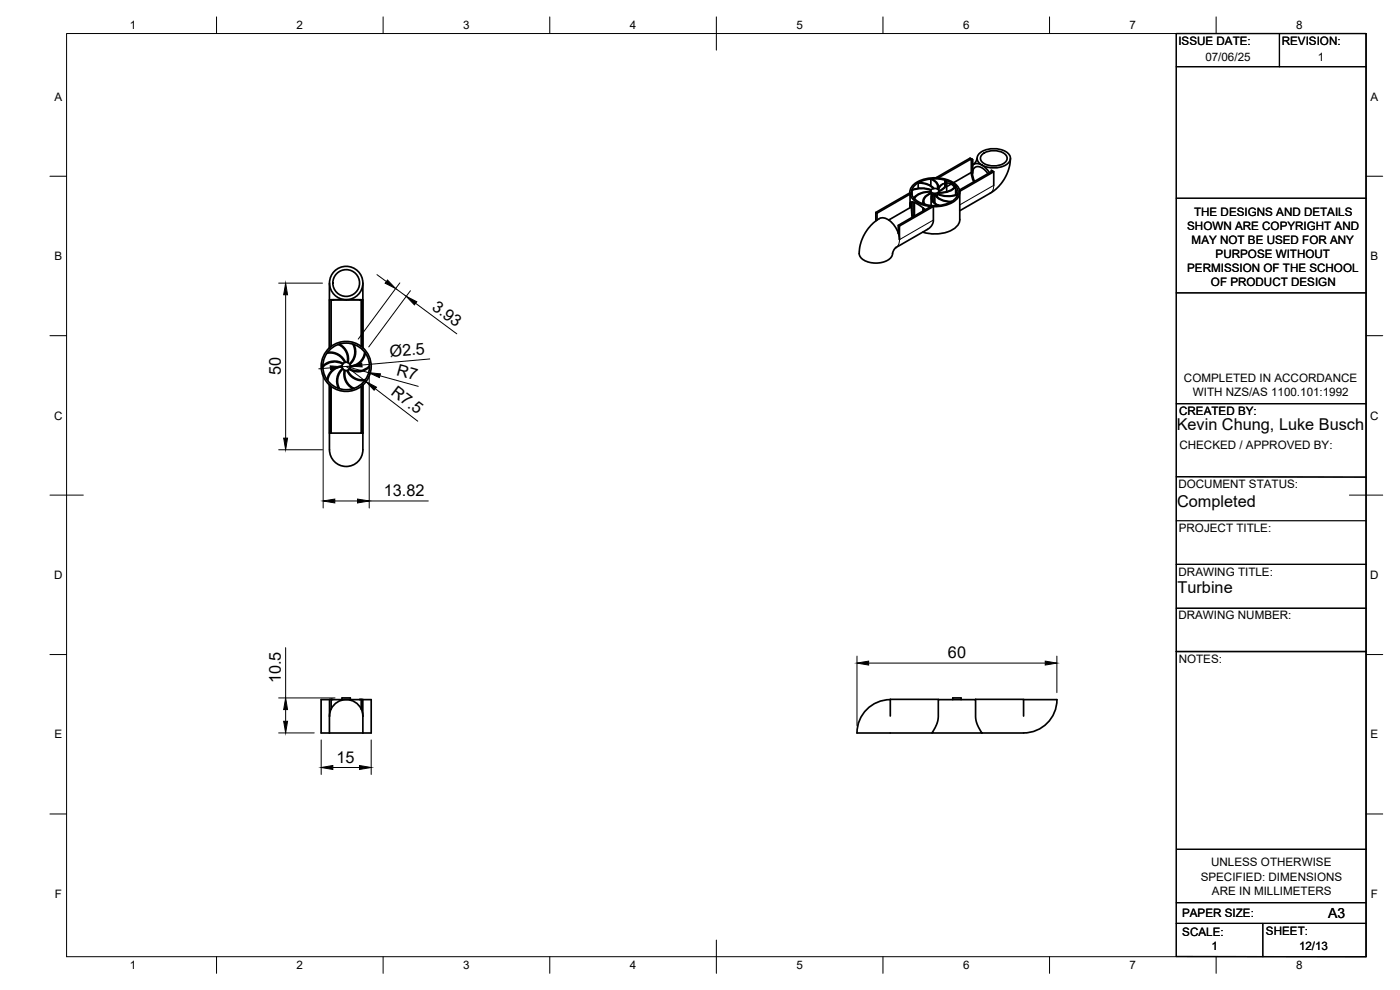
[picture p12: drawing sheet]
<svg xmlns="http://www.w3.org/2000/svg" width="420mm" height="297mm" viewBox="0 0 420 297" stroke-linecap="round" stroke-linejoin="round" font-family="sans-serif">
<!-- layer: Visible -->
<g fill="none" stroke="#000" stroke-width=".51">
<path d="M273 57.9l-10.2 5.8M273 57.7v.2M273.1 57.9v.3M273.1 58.3v4l.2-1.4 .6-.3 1.9 .9 1.9 1.4M273.1 58.2l-9.9 5.8v2M273.1 58.2v.1M273.1 58.3a6.1 6.1 0 0 0 5.2 3.5l1.1 .2M273.7 57.1v1.4M274.3 59.4v.1M274.3 59.4l.1 .1M274.4 59.5v.2M274.8 55.4a10.4 10.4 0 0 1 11.5 0 2.91 2.91 0 0 1 1.2 2.8 2.91 2.91 0 0 1-2 2.3 10.1 10.1 0 0 1-11.3-1.1 2.68 2.68 0 0 1 .6-4z"/>
<path d="M275.6 54.9v1.6M275.6 54.9l2.3 .3 1.3 .6 .9 .8M275.6 54.9a5.5 5.5 0 0 1 4.7 1.7M279.3 57.3l.2 .7M279.3 57.5a5.8 5.8 0 0 0-5 1.9M279.3 57.6a5.3 5.3 0 0 0-4.9 2M279.4 53.8v1.9M279.4 53.7a2.41 2.41 0 0 1 2.1 3.1M279.4 53.8l.6 .3a2.08 2.08 0 0 1 1.3 2.6M279.4 57.9a2.58 2.58 0 0 0-2.2 3.3M279.4 57a1.54 1.54 0 0 1 2.4 .3 1.45 1.45 0 0 1-2.5 0zM279.4 57a7.7 7.7 0 0 0-5.7 0v.1a7.7 7.7 0 0 1 5.7 0"/>
<path d="M279.4 59.4v2.3M279.5 58v1.1M279.5 58a2.4 2.4 0 0 0-2 3.3M280 58.3h-.1a1.81 1.81 0 0 0 .8 3l1 .3M280.6 58.4v2.5M281 53.3h.6M281 53.4a8.6 8.6 0 0 0-7.6 2.9l-.3 1.6M281 53.4h.6M281.3 58.3a7 7 0 0 0 6.1-.1 9 9 0 0 1-6.1 .1v.8M281.6 53.3l9.9-5.6v4l-5.3 3.1M281.6 53.3v.1M281.6 53.4a7.5 7.5 0 0 1 6.1 3l.3 .7"/>
<path d="M281.7 57.9v.4M281.8 57.8a5.3 5.3 0 0 0 4.9-2v.1a4.9 4.9 0 0 1-5 2M281.8 57.7v.2M282.9 55.2l-.9 1-.3 .8-.1-1M283.6 55l-1.3 .6-.7 .7M283.6 54.1v1.8M283.6 54.1h.1a1.91 1.91 0 0 1-1.2 3l-.7 .3M283.6 54.1a2.21 2.21 0 0 1-1.8 3.2v.5M284.1 54.9l1.3 .3 1 .9M284.1 55v2.5M285.5 55.2l-1.4 .8M286.8 56.8l.5 1.5"/>
<path d="M286.8 56v2.5M287.4 58.3l-.1 .4M288 57v.4M288 57.1v.3M288 57.7l.1 8.2a4.6 4.6 0 0 1-3.7 3.7 12.4 12.4 0 0 1-7.5 .1M288 57.4v.1M288 57.4a4.7 4.7 0 0 1-4.1 4.1l-3.8 .5M291.5 47.7l.4 .1v4.2M291.5 51.7l.2 1.4 .5 1.5M291.9 51.9l.6 2.5M291.9 49.6v-1.8l-.8-.4-10.1 6M291.9 49.6v2.4"/>
<path d="M291.9 49.6l1-.5 1.5 .3 1.5 1 1.1 1.4M291.9 52l.4-1.5 .5-.4 .8-.1 1.7 .8 1.2 1.3M293.2 47.5l-.4 1-.6 .8M294.1 45.9a7.1 7.1 0 0 1 8.8 .5 2.1 2.1 0 0 1-1.1 3.1 7.2 7.2 0 0 1-8.2-.9 1.89 1.89 0 0 1 .5-2.7zM294.8 46.3a5.6 5.6 0 0 1 7.2 .4 1.93 1.93 0 0 1-1.5 2.7 5.6 5.6 0 0 1-6-1.2 1.49 1.49 0 0 1 .3-1.9zM297.5 51.1l.4 .2-9.9 5.8M297.5 51.5v-.4l.7 .4v4.1M298.2 51.5l-10.2 5.9M303.2 47.5l-.3 2.6-.7 2.2-1.4 2.3-1.1 1.4-2.3 1.9-9.4 5.3M263.2 64l-.4-.3v2.6M263.9 65.6a3.8 3.8 0 0 1 4.4 2 7.6 7.6 0 0 1 1.7 4.3l-.1-4.1-.3-.2v2.4M273.1 62.3l-6.4 3.7"/>
<path d="M273.7 64.6v-4l-.1 1.9 .2 2.7M274.3 60.7v4.2M274.3 64.7l-.6 .2M274.4 60.8v4M277 60.4v.8M277 62.4v.9M277.2 61.2h.1M277.2 62.5v.7M277.2 61.2l.3 .1M277.5 61.3h.1M277.5 62.8v.2M280 60.4v-2.1a2.18 2.18 0 0 0 1.7 3.3"/>
<path d="M280.1 62v4.3l-.7 1.6-1 .9-9.5 5.5-.6 .7-.4 1a2.2 2.2 0 0 1-1.5 2.1 7.1 7.1 0 0 1-8.2-.9 6.9 6.9 0 0 1 .2-4.5l.9-2.1 1.2-2 1.5-1.6 1.9-1.4M280.1 61.9v.1M280.1 61.9l-10.2 5.9M280.1 61.9h-.6l-9.9 5.7M281.4 61.6v.1M281.7 61.6v.1M285.3 60.6a5.2 5.2 0 0 1-4.7-2.2h.1a5.3 5.3 0 0 0 4.8 2.1l-.2 .2M285.5 60.5h.1M98.9 84.9v19.5M99.9 89.9h-1v14.5M99.9 89.9h-.5v14M99.9 89.9h8z"/>
<path d="M103.9 89.9a5 5 0 0 1-4.5-7.2 5 5 0 0 1 8.5-.8 5 5 0 0 1-3.1 7.9l-.9 .1M108.9 84.9v19.5M97 109.7v.4M98.9 115.5v18a5.2 5.2 0 0 0 2.2 5.5 5.2 5.2 0 0 0 6-.2 6.6 6.6 0 0 0 1.8-5.3v-3.6M98.9 115.5v14.4h.5v-13.9M98.9 104.3a7.5 7.5 0 0 0 0 11.2M99.4 103.9a7.5 7.5 0 0 1 9 0M99.4 103.9l-.5 .4M102.7 109.8a4.7 4.7 0 0 0-4.4 4.1l.1 .2a4.8 4.8 0 0 1 4.2-4.1M102.8 110.5a4.7 4.7 0 0 0-1.1 6h.2a4.8 4.8 0 0 1 1-5.8M102.8 109.2a4.8 4.8 0 0 0-5.8 .8M103 109.1a5 5 0 0 0-6 .6"/>
<path d="M103.3 111.1a4.7 4.7 0 0 0 2.7 5.4h.1a4.8 4.8 0 0 1-2.5-5.4M103.7 108.7a4.7 4.7 0 0 0-5.4-2.9l-.1 .2a4.8 4.8 0 0 1 5.2 2.8M104.1 111.2a5 5 0 0 0 5.3 3M104.2 108.7a4.8 4.8 0 0 0-2.6-5.3l.2-.1a4.7 4.7 0 0 1 2.7 5.5M104.4 111.1a4.8 4.8 0 0 0 5.2 2.8l-.3 .3M104.9 109.2a4.8 4.8 0 0 0 1-5.9l.2 .1a4.6 4.6 0 0 1-1.1 6M108.4 103.9v-14h-.5h1v14.5M108.4 116v13.9h-9M108.4 103.9l.5 .4M108.9 115.5v14.4M108.9 115.5a7.5 7.5 0 0 1-10 0M108.9 104.3a7.5 7.5 0 0 1 0 11.2"/>
<path d="M109.4 105.8l.1 .1a4.6 4.6 0 0 1-4.4 4.2M109.4 105.8a4.8 4.8 0 0 1-4.3 4.1M110.8 110.2v-.4a4.8 4.8 0 0 1-5.9 .8M110.8 110.2a5 5 0 0 1-6 .6M108.4 129.9h.5M98.9 219.9h10M98.9 214.9v5M98.9 209.9h-2.5v10h2.5M99.4 209.9h9M99.4 209.8h-.5v5M99.4 209.8l.5 .1M99.4 209.8v2.9"/>
<path d="M99.4 212.7l-.5 2.2M102.6 209.9v-.5h2.5v.5M108.4 209.8l-.5 .1M108.4 212.7v-2.9h.5v5M108.4 212.7a5 5 0 0 0-4.5-2.8 5 5 0 0 0-4.5 2.8M108.4 212.7l.5 2.2M108.9 209.9h2.5v10h-2.5M108.9 214.9v5M267.2 209.9a10 10 0 0 0-10 10h22.5M281.6 209.9h11.2l.1 6.4 .8 2 1 1.6h-15l.9-1.6 .8-2zM281.6 209.9l-14.4-.1v5M285.9 209.9v-.5h2.5v.5"/>
<path d="M292.8 209.9l14.4-.1v5M307.2 209.9h10a9.9 9.9 0 0 1-10 10h-12.5"/>
<circle cx="103.9" cy="84.9" r="4"/>
<circle cx="103.9" cy="109.9" r="7"/>
<circle cx="103.9" cy="109.9" r="1.26"/>
</g>
<circle cx="99.9" cy="89.9" r=".25" fill="#000"/>
<!-- layer: Visible Narrow -->
<path d="M297.2 58l.8-.9 .2-1.5-10.2 5.9M280.1 66l-10.1 5.9-.3 1.4-.8 .9" fill="none" stroke="#000" stroke-width=".3"/>
<!-- layer: BORDER -->
<g fill="none" stroke="#000" stroke-width=".3">
<path d="M20 10.1h390v276.9h-390zM65 5.1v5M115 5.1v5M165 5.1v5M215 5.1v10M265 5.1v5M315 5.1v5M365 5.1v5M15 52.9h5M410 52.9h5M15 100.7h5M410 100.7h5"/>
<path d="M15 148.6h10M405 148.6h10M15 196.4h5M410 196.4h5M15 244.2h5M410 244.2h5M65 287v5M115 287v5M165 287v5M215 282.1v9.9M265 287v5M315 287v5"/>
<path d="M365 287v5"/>
</g>
<!-- layer: TITLEBLOCK -->
<g fill="none" stroke="#000" stroke-width=".36">
<path d="M353 10.1h57v276.9h-57zM384 10.1v9.9M353 20h57M353 59.5h57M353 87.9h57M353 121.1h57M353 156.2h57M353 143l57 .2M353 169.3h57M353 195.5h57M353 182.5h57M353.1 254.8h57"/>
<path d="M353 270.8h56.9M353 277.1h57M379 277.1v9.9"/>
</g>
<!-- layer: FD_Dimensions -->
<g fill="none" stroke="#000" stroke-width=".3">
<path d="M83.6 84.9h13.2M85.7 88.4v43.1M113.1 82.4l2.9 2.1M118.7 86.6l3.2 2.3M120 84.9l-12.5 16.9M123.2 87.2l-12.5 16.9M124.7 91l12.4 9.2M97 112.2v40.2M99.2 110.4l-3.5 .3M105.1 109.8l-2.5 .3M110.6 111.8l-6.7-1.9 6 4.6M110.8 111.9v40.5"/>
<path d="M112.6 116.6l12.8 9.8M114 112.7l11.5 3.2M129 107.7l-20.4 1.8M83.6 134.9h13.2M100.5 150.3h6.8M110.8 150.3h17.7M85.7 194.3v15.1M257.2 196.9v20.9M260.7 199h53M317.2 196.9v10.9M83.6 219.9h10.7M83.6 209.4h16.9"/>
<path d="M85.7 212.9v3.5M96.4 222v10.4M99.9 230.3h8M111.4 222v10.4"/>
</g>
<g fill="#000" stroke="#000" stroke-width=".3">
<path d="M85.7 84.9l.6 3.5h-1.2zM116.3 84l2.4 2.6-3.1-1.6zM121.9 88.9l3.2 1.6-.7 1zM99.1 109.8l3.5 .3-3.4 .8zM105.1 109.8l3.5-.8 .1 1.1zM109.9 114.5l3.1 1.7-.7 .9zM110.6 111.8l3.6 .4-.3 1.1zM85.1 131.5h1.2l-.6 3.4zM97 150.3l3.5-.6v1.2zM107.3 149.7l3.5 .6-3.5 .6zM257.2 199l3.5-.6v1.1zM313.7 198.4l3.5 .6-3.5 .5z"/>
<path d="M85.1 216.4h1.2l-.6 3.5zM85.7 209.4l.6 3.5h-1.2zM96.4 230.3l3.5-.6v1.2zM107.9 229.7l3.5 .6-3.5 .6z"/>
</g>
<g font-size="4.9">
<text x="129.4" y="92.6" transform="rotate(37 129.4 92.6)">3.93</text>
<text x="117.1" y="107.2" transform="rotate(-5 117.1 107.2)">Ø2.5</text>
<text x="84.3" y="112.7" transform="rotate(-90 84.3 112.7)">50</text>
<text x="118.7" y="112.6" transform="rotate(15 118.7 112.6)">R7</text>
<text x="117.1" y="118.2" transform="rotate(37 117.1 118.2)">R7.5</text>
<text x="353.1" y="129.1">Kevin Chung, Luke Busch</text>
<text x="115.2" y="148.9">13.82</text>
<text x="353.3" y="152.2">Completed</text>
<text x="353.4" y="177.9">Turbine</text>
<text x="284.5" y="197.5">60</text>
<text x="84.3" y="205" transform="rotate(-90 84.3 205)">10.5</text>
<text x="101" y="228.8">15</text>
</g>
<text font-size="4.2" x="398.6" y="275.5">A3</text>
<g font-size="3.5">
<text x="39" y="8.8">1</text>
<text x="89" y="8.8">2</text>
<text x="139" y="8.8">3</text>
<text x="189" y="8.8">4</text>
<text x="239" y="8.8">5</text>
<text x="289" y="8.8">6</text>
<text x="339" y="8.8">7</text>
<text x="389" y="8.8">8</text>
<text x="353.7" y="13.6">ISSUE DATE:</text>
<text x="384.7" y="13.6">REVISION:</text>
<text x="361.7" y="18.2">07/06/25</text>
<text x="395.5" y="18.2">1</text>
<text x="16.3" y="30.2">A</text>
<text x="411.3" y="30.2">A</text>
<text x="358.4" y="64.7">THE DESIGNS AND DETAILS</text>
<text x="356.3" y="68.9">SHOWN ARE COPYRIGHT AND</text>
<text x="357.6" y="73.1">MAY NOT BE USED FOR ANY</text>
<text x="364.8" y="77.4">PURPOSE WITHOUT</text>
<text x="16.3" y="78">B</text>
<text x="356.3" y="81.6">PERMISSION OF THE SCHOOL</text>
<text x="411.3" y="78">B</text>
<text x="363.4" y="85.8">OF PRODUCT DESIGN</text>
<text x="355.3" y="114.6">COMPLETED IN ACCORDANCE</text>
<text x="358" y="118.8">WITH NZS/AS 1100.101:1992</text>
<text x="16.2" y="125.9">C</text>
<text x="353.9" y="124.6">CREATED BY:</text>
<text x="411.2" y="125.9">C</text>
<text x="353.9" y="134.7">CHECKED / APPROVED BY:</text>
<text x="353.7" y="146.4">DOCUMENT STATUS:</text>
<text x="353.8" y="159.8">PROJECT TITLE:</text>
<text x="16.2" y="173.7">D</text>
<text x="353.7" y="172.7">DRAWING TITLE:</text>
<text x="411.2" y="173.7">D</text>
<text x="353.7" y="185.9">DRAWING NUMBER:</text>
<text x="353.8" y="198.9">NOTES:</text>
<text x="16.3" y="221.6">E</text>
<text x="411.3" y="221.6">E</text>
<text x="363.5" y="260">UNLESS OTHERWISE</text>
<text x="16.4" y="269.4">F</text>
<text x="360.3" y="264.2">SPECIFIED: DIMENSIONS</text>
<text x="363.7" y="268.4">ARE IN MILLIMETERS</text>
<text x="411.4" y="269.4">F</text>
<text x="354.8" y="275.2">PAPER SIZE:</text>
<text x="354.8" y="280.8">SCALE:</text>
<text x="379.9" y="280.6">SHEET:</text>
<text x="363.6" y="284.9">1</text>
<text x="389.8" y="285">12/13</text>
<text x="39" y="290.8">1</text>
<text x="89" y="290.8">2</text>
<text x="139" y="290.8">3</text>
<text x="189" y="290.8">4</text>
<text x="239" y="290.8">5</text>
<text x="289" y="290.8">6</text>
<text x="339" y="290.8">7</text>
<text x="389" y="290.8">8</text>
</g>
</svg>
